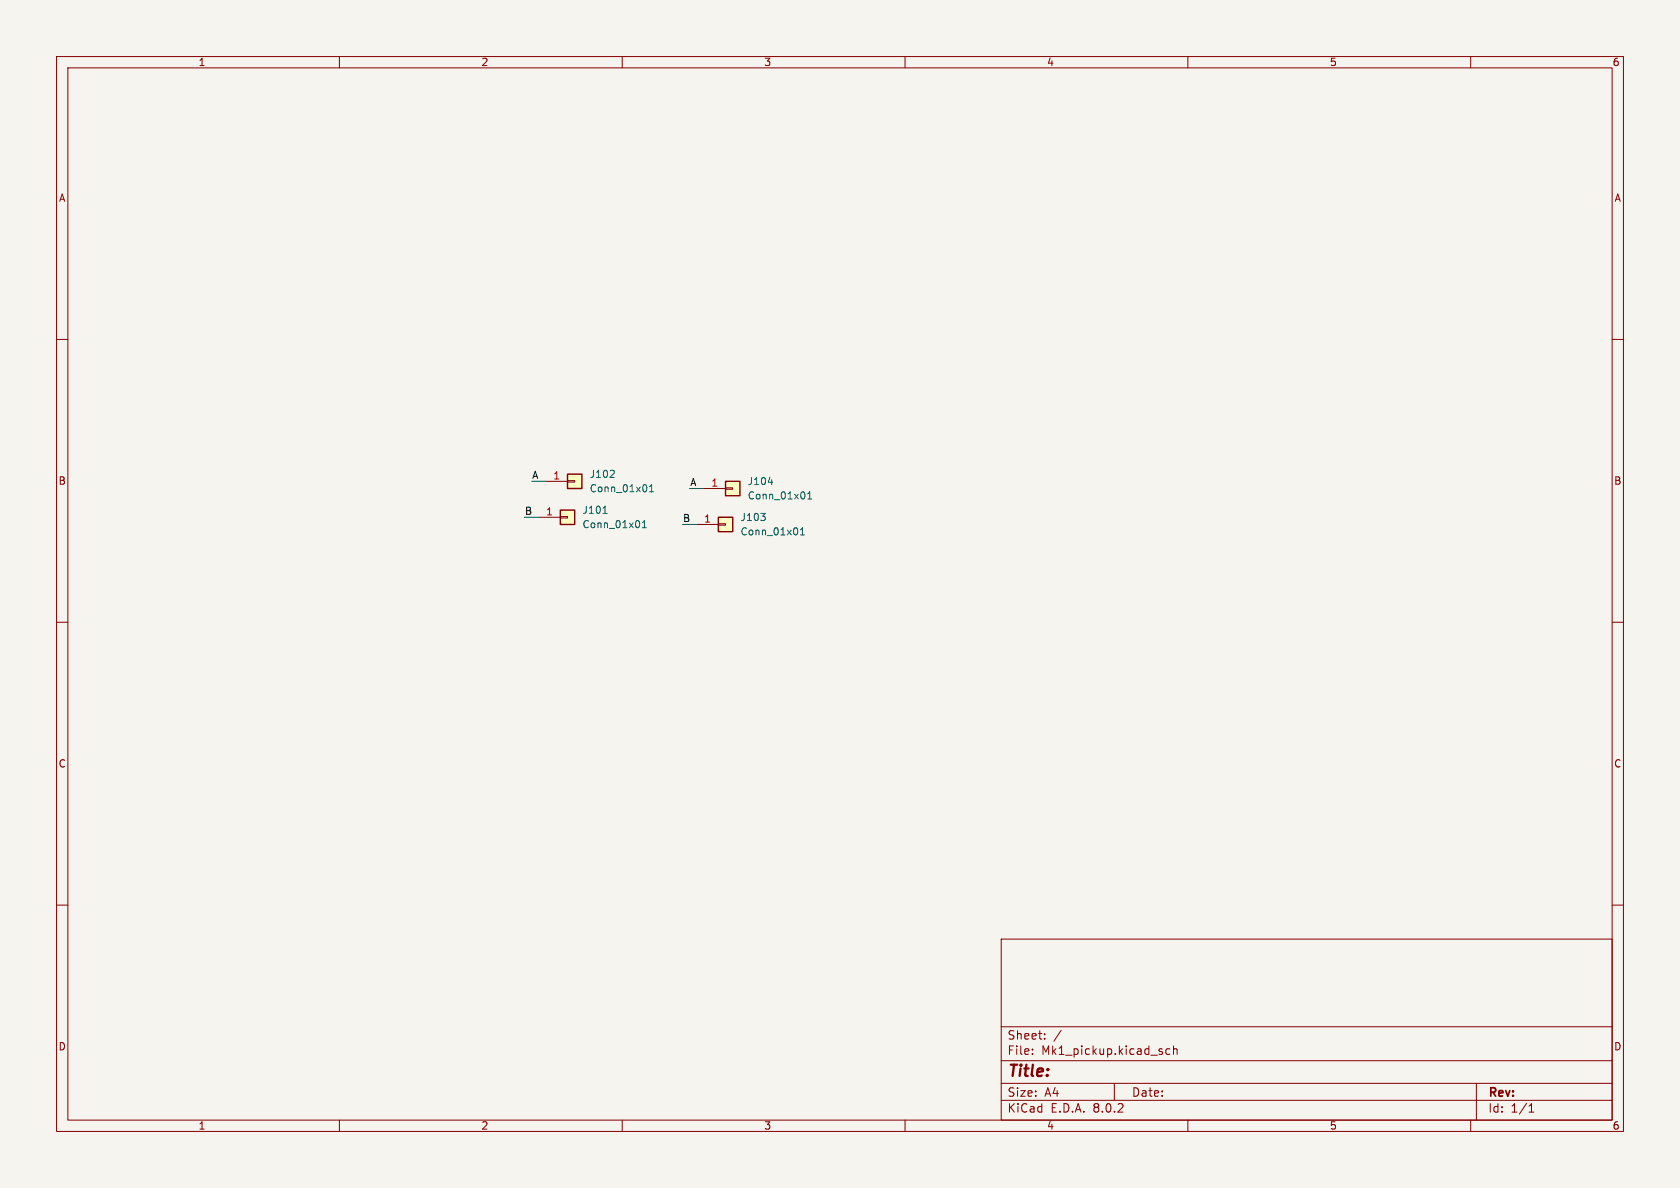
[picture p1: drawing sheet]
<svg xmlns="http://www.w3.org/2000/svg" width="297mm" height="210mm" viewBox="0 0 297 210" stroke-linecap="round" stroke-linejoin="round" font-family="sans-serif">
<path d="M0 0h297v210h-297z" fill="#f5f4ef" stroke="#f5f4ef" stroke-width=".18"/>
<g fill="none" stroke="#840000" stroke-width=".18">
<path d="M10 10h277v190h-277zM12 12h273v186h-273zM60 10v2M110 10v2M160 10v2M210 10v2M260 10v2M10 60h2M285 60h2M10 110h2M285 110h2M10 160h2"/>
<path d="M285 160h2M177 166h108v32h-108zM60 198v2M110 198v2M160 198v2M177 194.5h108M177 191.5h108M177 187.5h108M177 181.5h108M182.5 186.3v.1M182.5 185.5v.1M184.7 183.6v.1"/>
<path d="M184.7 182.8v.1M187.6 182.1l-1.3 2M197 191.5v3M206.8 185.5l-.4-.1-.3 .3v.4l.1 .2h.6M207.5 185.5l.2-.1 .3 .1 .1 .9M207.5 184.9v1.5M210 198v2M260 198v2M261 191.5v6.5M270.3 196.6h.9M270.3 195.5l.4-.4v1.5"/>
</g>
<path d="M100.3 83.8h2.6v2.6h-2.6z" fill="#ffffc2"/>
<path d="M96.5 85.1h3.8M100.3 85h1.3v.2h-1.3z" fill="none" stroke="#840000" stroke-width=".18"/>
<path d="M100.3 83.8h2.6v2.6h-2.6z" fill="none" stroke="#840000" stroke-width=".25"/>
<path d="M108.5 83.2l.1 .2-.1 .3-.7 .7h.8M114.8 86.9h.8M114.8 86l.4-.3v1.2" fill="none" stroke="#006464" stroke-width=".18"/>
<path d="M99.1 90.2h2.5v2.5h-2.5z" fill="#ffffc2"/>
<path d="M95.2 91.4h3.9M99.1 91.3h1.2v.3h-1.2z" fill="none" stroke="#840000" stroke-width=".18"/>
<path d="M99.1 90.2h2.5v2.5h-2.5z" fill="none" stroke="#840000" stroke-width=".25"/>
<path d="M106.6 90.7h.7M113.6 93.3h.7M113.6 92.4l.3-.4v1.3" fill="none" stroke="#006464" stroke-width=".18"/>
<path d="M128.3 85.1h2.5v2.5h-2.5z" fill="#ffffc2"/>
<path d="M124.5 86.4h3.8M128.3 86.2h1.2v.3h-1.2z" fill="none" stroke="#840000" stroke-width=".18"/>
<path d="M128.3 85.1h2.5v2.5h-2.5z" fill="none" stroke="#840000" stroke-width=".25"/>
<path d="M135.8 85.2h.8M142.8 88.2h.7M142.8 87.3l.3-.4v1.3" fill="none" stroke="#006464" stroke-width=".18"/>
<path d="M127 91.4h2.5v2.6h-2.5z" fill="#ffffc2"/>
<path d="M123.2 92.7h3.8M127 92.6h1.3v.2h-1.3z" fill="none" stroke="#840000" stroke-width=".18"/>
<path d="M127 91.4h2.5v2.6h-2.5z" fill="none" stroke="#840000" stroke-width=".25"/>
<path d="M134.5 90.7h.8l-.4 .5M135.2 91.3l.1 .2-.1 .5M141.5 94.6h.7M141.5 93.7l.4-.4v1.3" fill="none" stroke="#006464" stroke-width=".18"/>
<path d="M92.7 91.4h2.5M94 85.1h2.5M120.6 92.7h2.6M121.9 86.4h2.6" fill="none" stroke="#009600" stroke-width=".18"/>
<text font-size="2.8" fill="#840000" x="178" y="190.9">Title:</text>
<g font-size="2.1" fill="#840000">
<text x="178" y="184">Sheet:</text>
<text x="178" y="186.7">File:</text>
<text x="184.1" y="186.7">Mk1_pickup.kicad_sch</text>
<text x="178" y="196.9">KiCad</text>
<text x="178" y="194.1">Size:</text>
<text x="184.7" y="194.1">A4</text>
<text x="185.7" y="196.9">E.D.A.</text>
<text x="193.3" y="196.9">8.0.2</text>
<text x="200" y="194.1">Date:</text>
<text x="263" y="194.3">Rev:</text>
<text x="263" y="196.9">Id:</text>
<text x="267.1" y="196.9">1/1</text>
</g>
<g font-size="1.8" fill="#840000">
<text x="35" y="11.9">1</text>
<text x="85" y="11.9">2</text>
<text x="135" y="11.9">3</text>
<text x="185" y="11.9">4</text>
<text x="235" y="11.9">5</text>
<text x="285" y="11.9">6</text>
<text x="10.3" y="35.9">A</text>
<text x="285.3" y="35.9">A</text>
<text x="10.3" y="85.9">B</text>
<text x="285.3" y="85.9">B</text>
<text x="10.3" y="135.9">C</text>
<text x="285.3" y="135.9">C</text>
<text x="10.3" y="185.9">D</text>
<text x="285.3" y="185.9">D</text>
<text x="35" y="199.9">1</text>
<text x="85" y="199.9">2</text>
<text x="135" y="199.9">3</text>
<text x="185" y="199.9">4</text>
<text x="235" y="199.9">5</text>
<text x="285" y="199.9">6</text>
</g>
<g font-size="1.8" fill="#0f0f0f">
<text x="94" y="84.7">A</text>
<text x="121.9" y="86">A</text>
<text x="92.7" y="91.1">B</text>
<text x="120.6" y="92.4">B</text>
</g>
<g font-size="1.8" fill="#a90000">
<text x="97.7" y="84.8">1</text>
<text x="125.7" y="86.1">1</text>
<text x="96.4" y="91.2">1</text>
<text x="124.4" y="92.5">1</text>
</g>
<g font-size="1.8" fill="#006464">
<text x="104.1" y="84.7">J102</text>
<text x="104.1" y="87.2">Conn_01x01</text>
<text x="132.1" y="86">J104</text>
<text x="132.1" y="88.5">Conn_01x01</text>
<text x="102.9" y="91">J101</text>
<text x="102.9" y="93.6">Conn_01x01</text>
<text x="130.8" y="92.3">J103</text>
<text x="130.8" y="94.8">Conn_01x01</text>
</g>
</svg>
